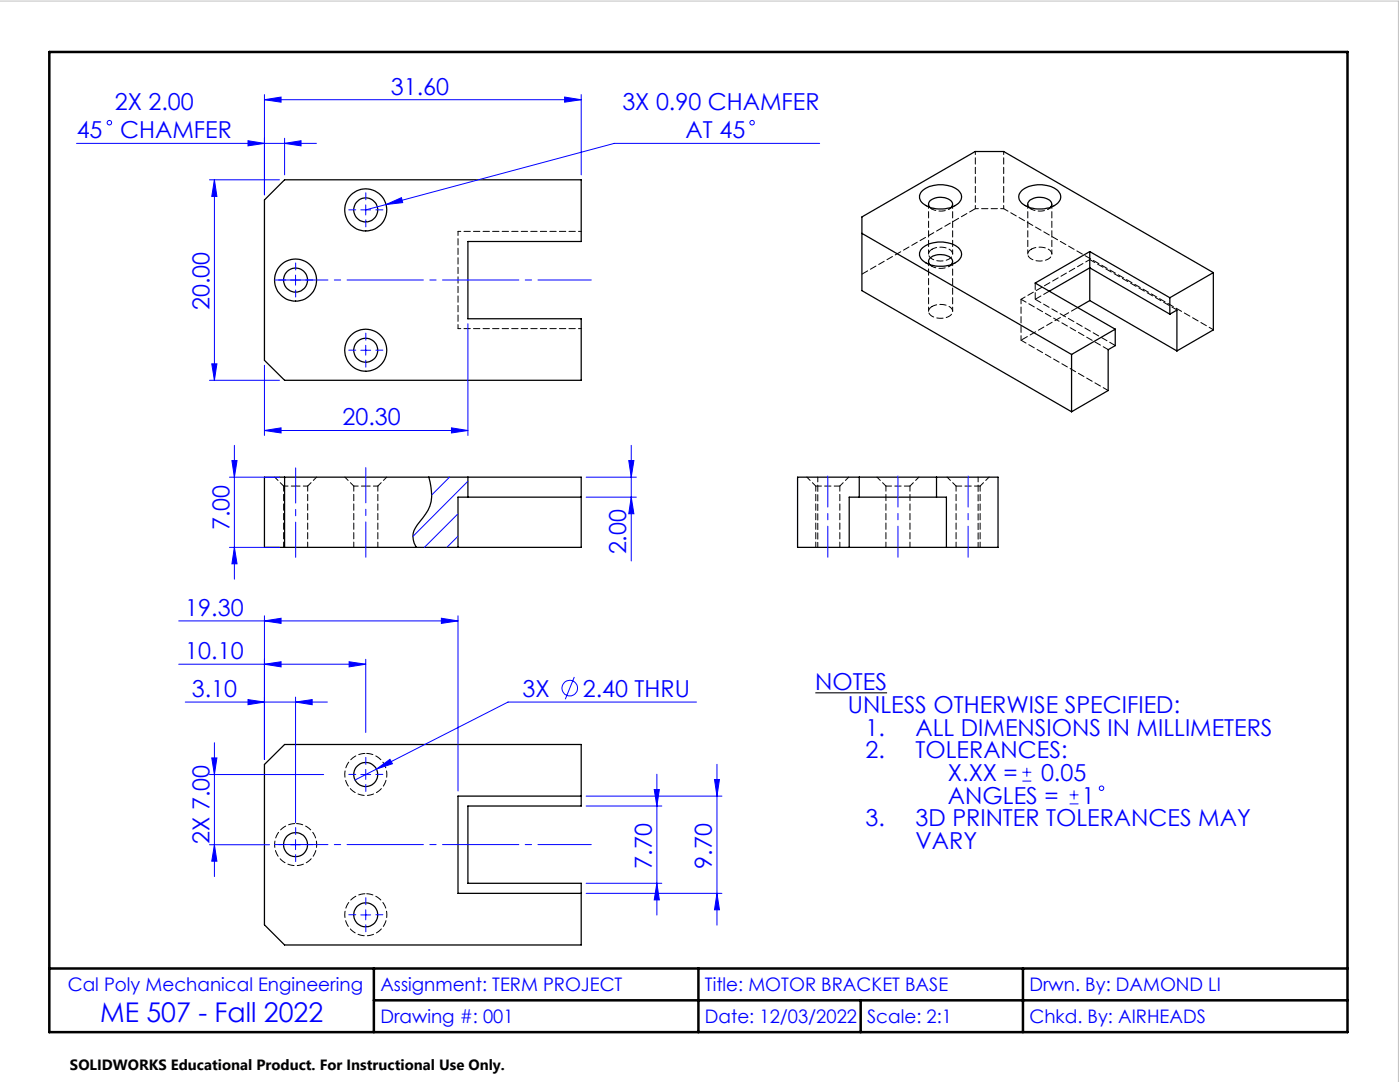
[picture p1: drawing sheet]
<svg xmlns="http://www.w3.org/2000/svg" width="279mm" height="216mm" viewBox="0 0 279 216" stroke-linecap="round" stroke-linejoin="round" font-family="sans-serif">
<g fill="none" stroke="#000" stroke-width=".25">
<path d="M56.8 35.9h59.2v12.3h-22.6v15.4h22.6v12.3h-59.2l-4-4v-32zM183.9 38.2a5.9 5.9 0 0 1 7.6 0 1.73 1.73 0 0 1-.8 2.8 5.8 5.8 0 0 1-7-.9l-.2-.6v-.5zM203.9 38a6 6 0 0 1 7.4 .2 1.73 1.73 0 0 1-.8 2.8 6 6 0 0 1-6.8-.7 1.56 1.56 0 0 1 .2-2.3zM172 46.6l41.9 24.1M183.9 49.7a5.9 5.9 0 0 1 7.6 0 1.73 1.73 0 0 1-.8 2.7 5.8 5.8 0 0 1-7-.9l-.2-.5v-.6zM185.6 52.8a1.13 1.13 0 0 1 .8-1.8 3.1 3.1 0 0 1 3.7 .9l-.2 .9M185.6 41.4a1.13 1.13 0 0 1 .8-1.8 3.1 3.1 0 0 1 3.7 .9l-.2 .9M205.4 41.4a1.13 1.13 0 0 1 .8-1.8 3.1 3.1 0 0 1 3.7 .9v.4l-.2 .5M209.4 58.1l8.1-4.7 16 9.3M217.5 50.2l16 9.2M217.5 50.2l-10.9 6.3 16 9.2M217.5 50.2v9.8"/>
<path d="M217.5 60l17.4 10M217.5 60l-2.4 1.4M233.5 59.4v3.3M242.1 54.4l-41.8-24.2h-5.7l-22.6 13.1v14.7l41.9 24.2M242.1 54.4l-8.6 5M242.1 54.4v11.4l-7.2 4.2M213.9 70.7v11.5M222.6 65.7l-8.7 5M222.6 65.7v3.3l-1.4 .8v8.1l-7.3 4.3M233.5 62.7l1.4-.8v8.1M52.8 95.2h63.2v14h-63.2zM56.8 95.2v14"/>
<path d="M85.6 95.2l.2 1a7.6 7.6 0 0 1-1.9 7.8 4 4 0 0 0-1.2 4.4l.4 .8M93.4 95.2v4M116 99.2h-24.6v10M159.2 95.2h40v14h-40zM171.5 95.2v4M186.9 95.2v4M169.5 109.2v-10h19.4v10M52.8 152.5l4-3.9h59.2v12.2h-22.6v15.4h22.6v12.4h-59.2l-4-4.1zM116 158.9h-24.6v19.4h24.6"/>
<circle cx="59" cy="55.9" r="2.4"/>
<circle cx="59" cy="55.9" r="4.2"/>
<circle cx="73" cy="41.9" r="2.4"/>
<circle cx="73" cy="41.9" r="4.2"/>
<circle cx="73" cy="69.9" r="2.4"/>
<circle cx="73" cy="69.9" r="4.2"/>
<circle cx="73" cy="154.6" r="2.4"/>
<circle cx="59" cy="168.6" r="2.4"/>
<circle cx="73" cy="182.5" r="2.39"/>
</g>
<path d="M185.3 52.2v9.9M185.3 40.7v10M190.1 50.7v-10M205.1 40.7v10M209.9 50.7v-10M190.1 62.1v-9.9M203.8 67.9v-8.2M56.6 97h2.4M59 97h2.4M70.6 97h2.4M73 97h2.4" fill="none" stroke="#000" stroke-width=".2" stroke-dasharray="1.3 .6" stroke-dashoffset=".4"/>
<g fill="none" stroke="#000" stroke-width=".2" stroke-dasharray="1.3 .6" stroke-dashoffset=".3">
<path d="M186 49.7a1.06 1.06 0 0 0-.7 1.1 1.06 1.06 0 0 0 .9 .9 3.1 3.1 0 0 0 3.9-.7 1.57 1.57 0 0 0-1.8-1.6l-1-.1-1.3 .4M200.3 41.6l41.9 24.2M203.8 59.7l13.7-7.9M205.8 49.7a1.06 1.06 0 0 0-.7 1.1 1.06 1.06 0 0 0 .9 .9 3.1 3.1 0 0 0 3.9-.7 1.57 1.57 0 0 0-1.8-1.6l-1-.1-1.3 .4M186 61.1a1.06 1.06 0 0 0-.7 1.1 1.06 1.06 0 0 0 .9 1 3.1 3.1 0 0 0 3.9-.8 1.57 1.57 0 0 0-1.8-1.6h-1l-1.3 .3M54.8 95.2l1.8 1.8M56.6 97v12.2M61.4 97l1.8-1.8M68.8 95.2l1.8 1.8M70.6 97v12.2M75.4 97l1.8-1.8M161 95.2l1.8 1.8"/>
<path d="M162.8 97v12.2M167.6 97l1.8-1.8M175 95.2l1.8 1.8M176.8 97v12.2M181.6 97l1.8-1.8M189 95.2l1.8 1.8M190.8 97v12.2M195.2 95.2v14M195.6 97l1.8-1.8M61.4 109.2v-12.2M75.4 109.2v-12.2M163.2 109.2v-14"/>
<path d="M167.6 109.2v-12.2M181.6 109.2v-12.2M195.6 109.2v-12.2"/>
</g>
<g fill="none" stroke="#00f" stroke-width=".2">
<path d="M52.8 19.9l3.3-.5v1zM52.8 18.9v20M52.8 19.9h63.2M112.7 19.4l3.3 .5-3.3 .5zM116 18.9v16M15.3 28.6h47.8M41.8 35.9h14M42.8 35.9l.5 3.3h-1zM42.8 35.9v40M49.5 28.1l3.3 .5-3.3 .5zM56.8 28.6l3.3-.5v1zM56.8 27.6v7.3"/>
<path d="M163.6 28.6h-41l-45.6 12.2M58 55.9h2M59 54.9v2M72 41.9h2M73 40.9v2M77 40.8l3.1-1.4 .3 1zM77 40.8l-4 1.1M41.8 75.9h14M42.3 72.6h1l-.5 3.3zM52.8 72.9v14M72 69.9h2M73 68.9v2"/>
<path d="M93.4 64.6v22.3M45.8 95.2h10M46.3 91.9h1l-.5 3.3zM46.8 88.9v26.7M52.8 85.9l3.3-.5v1zM52.8 85.9h40.6M89.7 95.2l-3.6 3.6M90.1 85.4l3.3 .5-3.3 .5zM93.4 96l-11 11M117 95.2h10M117 99.2h10M125.5 91.9h1l-.5 3.3z"/>
<path d="M126 99.2l.5 3.3h-1zM126 88.9v23M45.8 109.2h10M46.8 109.2l.5 3.3h-1zM91.4 102.5l-6.7 6.7M91.4 107l-2.2 2.2M35.7 132.5h37.3M35.7 123.9h55.7M49.5 139.6l3.3 .5-3.3 .5zM52.8 132.5l3.3-.5v1.1zM52.8 123.9l3.3-.5v1zM52.8 122.9v28.7"/>
<path d="M59 139.1v25M69.7 132l3.3 .5-3.3 .6zM73 131.6v14.6M88.1 123.4l3.3 .5-3.3 .5zM91.4 122.9v34.9M114.6 135.1l-1.8 4.4M37 140.1h28.3M41.8 154.6h22.8M42.3 151.2h1l-.5 3.4zM42.8 148.2v26.7M59 140.1l3.3-.5v1zM72 154.6h2"/>
<path d="M73 153.5v2M75.1 153.5l2.7-2 .5 .9zM117 158.9h27.1M130.6 157.6h1l-.5 3.2zM131.1 154.5v28.1M139 140.1h-37.6l-30.6 15.5M142.6 155.5h1l-.5 3.4zM143.1 152.5v32.1M204 155.9h1.8M204 154.1h1.8M204.9 153.2v1.8M213.5 158.6h1.7"/>
<path d="M214.3 157.7v1.8M41.8 168.6h12M42.8 168.6l.5 3.2h-1zM58 168.6h2M59 167.5v2M117 160.8h15.1M117 176.2h15.1M117 178.3h27.1M131.1 176.2l.5 3.4h-1zM143.1 178.3l.5 3.2h-1zM213.5 160.4h1.7M72 182.6h2"/>
<path d="M73 181.5v2.1"/>
<circle cx="21.8" cy="24.5" r=".45"/>
<circle cx="150.1" cy="24.5" r=".44"/>
<circle cx="113.7" cy="137.3" r="1.56"/>
<circle cx="219.8" cy="157.3" r=".44"/>
</g>
<path d="M91.4 46.2h24.6M184.8 52.4l1.2 .7M184.8 41l1.2 .7M189.4 53.1l1.3-.7M189.4 41.7l1.3-.7M194.7 41.6h5.6M204.5 41l1.3 .7M209.2 41.7l1.3-.7M116 65.6h-24.6" fill="none" stroke="#000" stroke-width=".2" stroke-dasharray="1.3 .6" stroke-dashoffset=".7"/>
<path d="M186 53.1a3.5 3.5 0 0 0 3.9-.3M186 41.7a3.5 3.5 0 0 0 3.9-.4M205.8 41.7a3.5 3.5 0 0 0 3.9-.4M91.4 65.6v-19.4" fill="none" stroke="#000" stroke-width=".2" stroke-dasharray="1.3 .6" stroke-dashoffset=".5"/>
<path d="M217.5 51.8l17.4 10M221.2 69.8l-17.4-10.1M221.2 77.9l-17.4-10M162.8 97h4.8M176.8 97h4.8M190.8 97h4.8" fill="none" stroke="#000" stroke-width=".2" stroke-dasharray="1.3 .6" stroke-dashoffset=".1"/>
<path d="M203.8 67.9l11.3-6.5M73 150.3a4.2 4.2 0 0 0-3.7 6.2 4.2 4.2 0 0 0 7.2 .4 4.2 4.2 0 0 0-3-6.5l-.5-.1M59 164.3a4.2 4.2 0 0 0-3.7 6.2 4.2 4.2 0 0 0 7.2 .4 4.2 4.2 0 0 0-3-6.5l-.5-.1M73 178.3a4.2 4.2 0 0 0-3.7 6.2 4.2 4.2 0 0 0 7.2 .4 4.2 4.2 0 0 0-3-6.5l-.5-.1" fill="none" stroke="#000" stroke-width=".2" stroke-dasharray="1.3 .6" stroke-dashoffset="-.2"/>
<path d="M185.6 52.8l.4 .3M185.6 41.3l.4 .4M194.7 41.6l-22.7 13.1M205.4 41.3l.4 .4M206.6 59.7l16 9.2M206.6 59.7l2.8-1.6M206.6 56.5v3.2" fill="none" stroke="#000" stroke-width=".2" stroke-dasharray="1.3 .6"/>
<path d="M194.7 30.2v11.4M200.3 41.6v-11.4" fill="none" stroke="#000" stroke-width=".2" stroke-dasharray="1.3 .6" stroke-dashoffset=".6"/>
<path d="M162.7 138.2h14.3" fill="none" stroke="#000" stroke-width=".21"/>
<path d="M54.8 55.9h63.2M54.8 168.5h63.2" fill="none" stroke="#00f" stroke-width=".2" stroke-dasharray="15.2 1.3 1.3 1.3" stroke-dashoffset="4.6"/>
<g fill="none" stroke="#00f" stroke-width=".2" stroke-dasharray="15.2 1.3 1.3 1.3">
<path d="M73 39.9v-1.4M57 55.9h-1.4M59 53.9v-1.4M59 57.9v1.4M61 55.9h1.4M71 41.9h-1.4M73 43.9v1.4M75 41.9h1.4M71 69.9h-1.4M73 67.9v-1.4M73 71.9v1.4M75 69.9h1.4"/>
<path d="M71 154.5h-1.4M73 152.5v-1.4M73 156.5v1.4M75 154.5h1.4M57 168.5h-1.4M59 166.5v-1.4M59 170.5v1.4M61 168.5h1.4M71 182.5h-1.4M73 180.5v-1.4M73 184.5v1.4M75 182.5h1.4"/>
</g>
<path d="M165.2 111.2v-16.2M179.2 111.2v-16.2M193.2 111.2v-16.2" fill="none" stroke="#00f" stroke-width=".2" stroke-dasharray="15.2 1.3 1.3 1.3" stroke-dashoffset="9"/>
<path d="M59 93.4v17.8M73 111.2v-17.9" fill="none" stroke="#00f" stroke-width=".2" stroke-dasharray="15.2 1.3 1.3 1.3" stroke-dashoffset="8.2"/>
<path d="M9.8 10.4h259.1v195.6h-259.1zM9.8 193.3h259.1M74.6 199.6h194.3M74.6 193.3v12.7M139.4 193.3v12.7M171.8 199.6v6.4M204.2 193.3v12.7" fill="none" stroke="#000" stroke-width=".5"/>
<path d="M-.1 .2h279.2v215.7" fill="none" stroke="#c0c0c0" stroke-width=".2"/>
<g fill="#00f">
<path d="M52.8 19.9l3.3-.5v1zM112.7 19.4l3.3 .5-3.3 .5zM49.5 28.1l3.3 .5-3.3 .5zM56.8 28.6l3.3-.5v1zM52.8 85.9l3.3-.5v1zM90.1 85.4l3.3 .5-3.3 .5zM77 40.8l3.4-.4-.3-1zM49.5 139.6l3.3 .5-3.3 .5zM59 140.1l3.3-.5v1zM52.8 132.5l3.3-.5v1.1zM69.7 132l3.3 .5-3.3 .6zM52.8 123.9l3.3-.5v1zM88.1 123.4l3.3 .5-3.3 .5zM75.1 153.5l3.2-1.1-.5-.9z"/>
<path d="M143.1 178.3l.5 3.2h-1zM142.6 155.5h1l-.5 3.4z"/>
<path d="M42.8 168.6l.5 3.2h-1zM42.3 151.2h1l-.5 3.4z"/>
<path d="M46.3 91.9h1l-.5 3.3zM46.8 109.2l.5 3.3h-1zM125.5 91.9h1l-.5 3.3zM126 99.2l.5 3.3h-1zM42.8 35.9l.5 3.3h-1zM42.3 72.6h1l-.5 3.3zM130.6 157.6h1l-.5 3.2zM131.1 176.2l.5 3.4h-1z"/>
</g>
<text font-size="5.4" fill="#00f" x="20" y="204">ME 507 - Fall 2022</text>
<g font-size="4.7" fill="#00f">
<text x="22.9" y="22">2X 2.00</text>
<text x="78" y="18.9">31.60</text>
<text x="124.2" y="22">3X 0.90 CHAMFER</text>
<text x="15.3" y="27.5">45</text>
<text x="24" y="27.5">CHAMFER</text>
<text x="136.8" y="27.5">AT 45</text>
<text x="41.8" y="61.9" transform="rotate(-90 41.8 61.9)">20.00</text>
<text x="68.3" y="84.9">20.30</text>
<text x="45.8" y="105.8" transform="rotate(-90 45.8 105.8)">7.00</text>
<text x="125" y="110.6" transform="rotate(-90 125 110.6)">2.00</text>
<text x="37" y="122.9">19.30</text>
<text x="37" y="131.5">10.10</text>
<text x="162.7" y="137.7">NOTES</text>
<text x="38.3" y="139.1">3.10</text>
<text x="104.3" y="139">3X</text>
<text x="116.3" y="139">2.40 THRU</text>
<text x="169.2" y="142.3">UNLESS OTHERWISE SPECIFIED:</text>
<text x="172.7" y="146.8">1.</text>
<text x="182.7" y="146.8">ALL DIMENSIONS IN MILLIMETERS</text>
<text x="172.7" y="151.3">2.</text>
<text x="182.7" y="151.3">TOLERANCES:</text>
<text x="189.2" y="155.8">X.XX =</text>
<text x="207.8" y="155.8">0.05</text>
<text x="189.2" y="160.4">ANGLES =</text>
<text x="215.9" y="160.4">1</text>
<text x="172.7" y="164.9">3.</text>
<text x="182.7" y="164.9">3D PRINTER TOLERANCES MAY</text>
<text x="41.8" y="168.4" transform="rotate(-90 41.8 168.4)">2X 7.00</text>
<text x="130.1" y="173.4" transform="rotate(-90 130.1 173.4)">7.70</text>
<text x="142.1" y="173.4" transform="rotate(-90 142.1 173.4)">9.70</text>
<text x="182.7" y="169.4">VARY</text>
</g>
<g font-size="3.7" fill="#00f">
<text x="13.5" y="197.8">Cal Poly Mechanical Engineering</text>
<text x="75.9" y="197.8">Assignment: TERM PROJECT</text>
<text x="140.7" y="197.8">Title: MOTOR BRACKET BASE</text>
<text x="205.4" y="197.8">Drwn. By: DAMOND LI</text>
<text x="75.9" y="204.2">Drawing #: 001</text>
<text x="140.7" y="204.2">Date: 12/03/2022</text>
<text x="173.1" y="204.2">Scale: 2:1</text>
<text x="205.4" y="204.2">Chkd. By: AIRHEADS</text>
</g>
<text font-size="3" x="14" y="213.5">SOLIDWORKS Educational Product. For Instructional Use Only.</text>
</svg>
